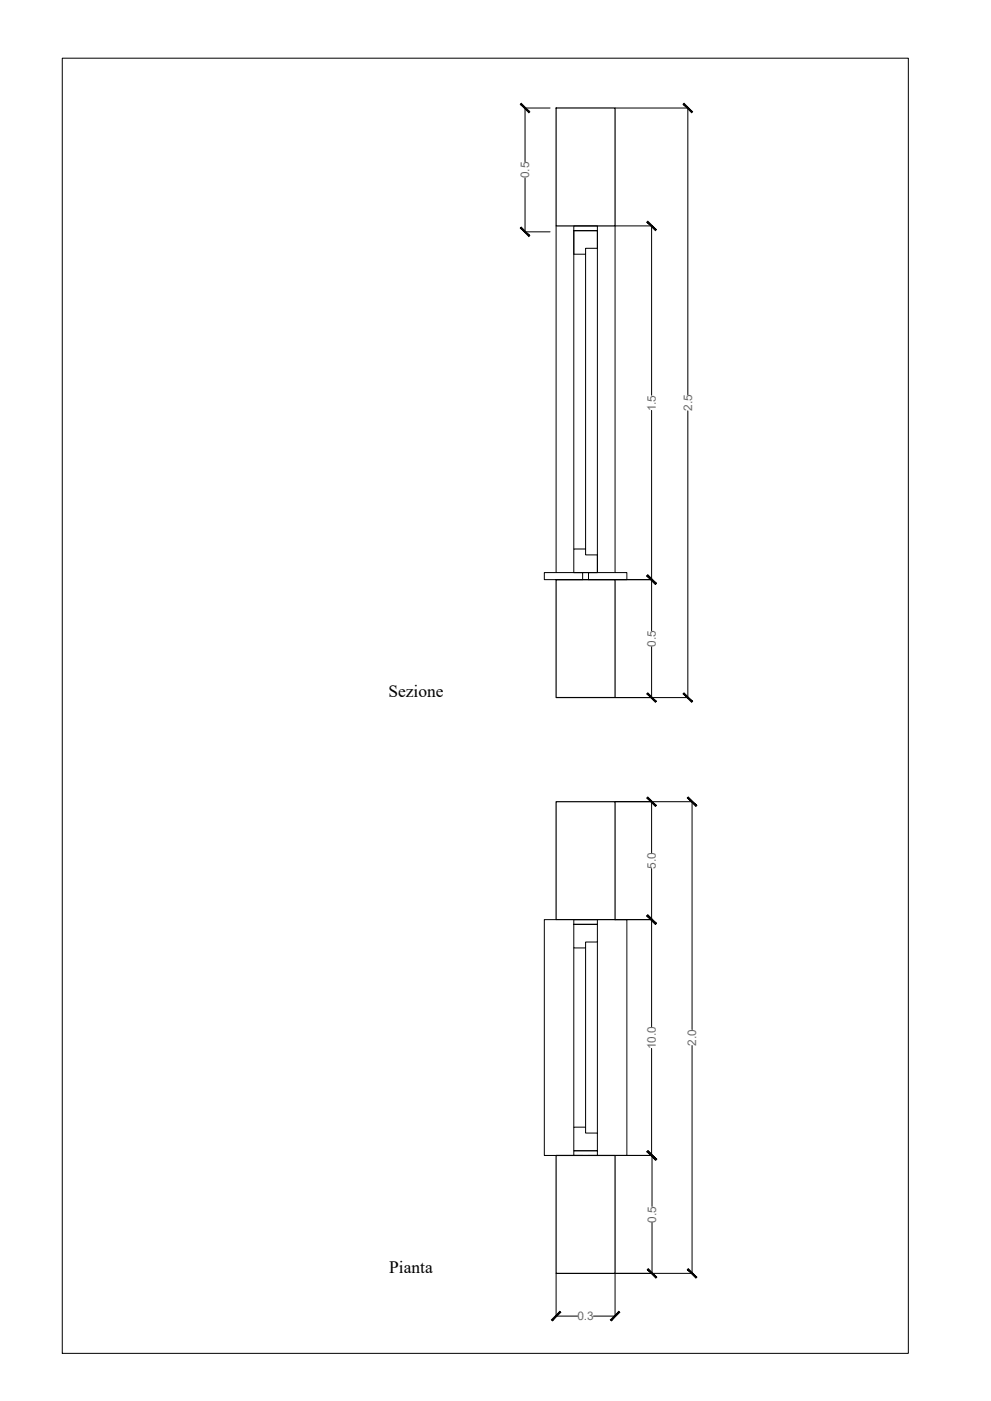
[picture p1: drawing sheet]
<svg xmlns="http://www.w3.org/2000/svg" width="420mm" height="594mm" viewBox="0 0 420 594" stroke-linecap="round" stroke-linejoin="round" font-family="sans-serif">
<!-- layer: muri -->
<path d="M235.8 45.8h25v50h-25zM235.8 245.8h25v50h-25zM235.8 340h25v50h-25zM235.8 490h25v50h-25z" fill="none" stroke="#000" stroke-width=".5"/>
<!-- layer: buco -->
<path d="M235.8 245.8h25M235.8 490h25" fill="none" stroke="#000" stroke-width=".42"/>
<!-- layer: lastre -->
<path d="M230.8 242.8h16.2v3h-16.2zM249.5 242.8h16.3v3h-16.3zM235.8 390h-5v100h16.2M260.8 390h5v100h-16.3" fill="none" stroke="#000" stroke-width=".42"/>
<!-- layer: controtelaio -->
<path d="M243.3 95.8h10v2h-10zM253.3 105.3v-7.5h-10v10M253.3 235.3v7.5h-10M243.3 390h10v2h-10zM243.3 488h10v2h-10z" fill="none" stroke="#000" stroke-width=".42"/>
<!-- layer: telaio -->
<path d="M243.3 97.8h10v7.5h-5v2.5h-5zM243.3 232.8h5v2.5h5v7.5h-10zM243.3 392h10v7.5h-5v2.5h-5zM243.3 478h5v2.5h5v7.5h-10z" fill="none" stroke="#000" stroke-width=".42"/>
<!-- layer: lineeproiettate -->
<path d="M235.8 95.8v147M260.8 95.8v147M243.3 107.8v125M248.3 107.8v125M253.3 105.3v130M253.3 399.5v81M243.3 402v76M248.3 402v76" fill="none" stroke="#000" stroke-width=".42"/>
<!-- layer: 0 -->
<g fill="none" stroke="#000" stroke-width=".42">
<path d="M26.4 24.7h358.7v549.2h-358.7zM222.4 45.8h10.8M222.6 45.8v22.9M260.8 45.8h31M291.6 45.8v121.6M222.6 75.4v22.9M222.4 98.3h10.8M291.6 174.2v121.6M260.8 295.8h31M260.8 340h32.8M293.4 340v96.6M293.4 443.4v96.6"/>
<path d="M260.8 540h32.8M235.8 540v18.3M235.8 558.1h9.1M251.6 558.1h9.2M260.8 540v18.3"/>
</g>
<g fill="#000" stroke="#000" stroke-width=".42">
<path d="M220.6 44.2l3.6 3.6 .4-.4zM220.6 44.2l.4-.4 3.6 3.6z"/>
<path d="M289.6 44.2l3.6 3.6 .4-.4zM290 43.8l3.6 3.6-4-3.2z"/>
<path d="M220.6 96.7l4 3.2-3.6-3.6zM220.6 96.7l4 3.2-.4 .4z"/>
<path d="M274.3 94.2l3.6 3.6 .4-.4zM274.7 93.8l3.6 3.6-4-3.2z"/>
<path d="M274.7 243.8l-.4 .4 4 3.2zM274.3 244.2l4 3.2-.4 .4z"/>
<path d="M274.3 244.2l3.6 3.6 .4-.4zM274.3 244.2l.4-.4 3.6 3.6z"/>
<path d="M274.7 293.8l-.4 .4 4 3.2zM274.3 294.2l4 3.2-.4 .4z"/>
<path d="M290 293.8l-.4 .4 4 3.2zM289.6 294.2l4 3.2-.4 .4z"/>
<path d="M274.3 338.3l3.6 3.7 .4-.4zM274.3 338.3l.4-.3 3.6 3.6z"/>
<path d="M291.4 338.3l3.6 3.7 .4-.4zM291.4 338.3l.4-.3 3.6 3.6z"/>
<path d="M274.7 388l-.4 .4 4 3.2zM274.3 388.4l4 3.2-.4 .4z"/>
<path d="M274.3 388.4l3.6 3.6 .4-.4zM274.3 388.4l.4-.4 3.6 3.6z"/>
<path d="M274.7 488l-.4 .3 4 3.3zM274.3 488.3l4 3.3-.4 .4z"/>
<path d="M274.5 488.3l3.6 3.6 .3-.3zM274.5 488.3l.3-.3 3.6 3.6z"/>
<path d="M274.8 538l-.3 .3 3.9 3.3zM274.5 538.3l3.9 3.3-.3 .3z"/>
<path d="M291.8 538l-.4 .3 4 3.3zM291.4 538.3l4 3.3-.4 .3z"/>
<path d="M237.4 556.1l-3.2 4 3.6-3.6zM233.8 559.7l3.6-3.6-3.2 4z"/>
<path d="M258.8 559.7l.4 .4 3.2-4zM262.4 556.1l.4 .4-3.6 3.6z"/>
</g>
<!-- layer: muri -->
<g fill="none" stroke="#000" stroke-width=".42">
<path d="M260.8 95.8h15.6M276.3 95.8v71.8M276.3 174v93.4M260.8 245.8h15.6M276.3 274.2v21.6M260.8 295.8h15.6M260.8 340h15.6M276.3 340v21.6M276.3 368.3v67.1M260.8 390h15.6M276.3 444.5v45.5M260.8 490h15.8"/>
<path d="M276.4 490v21.6M276.4 518.3v21.7M261 540h15.6"/>
</g>
<g font-size="7.4">
<text x="164.7" y="295.7">Sezione</text>
<text x="165" y="539.9">Pianta</text>
</g>
<g font-size="5" fill="#696969">
<text x="224.4" y="75.6" transform="rotate(-90 224.4 75.6)">0.5</text>
<text x="278" y="174.5" transform="rotate(-90 278 174.5)">1.5</text>
<text x="293.4" y="174.3" transform="rotate(-90 293.4 174.3)">2.5</text>
<text x="278" y="274.3" transform="rotate(-90 278 274.3)">0.5</text>
<text x="278" y="368.4" transform="rotate(-90 278 368.4)">5.0</text>
<text x="295.2" y="443.4" transform="rotate(-90 295.2 443.4)">2.0</text>
<text x="278" y="445" transform="rotate(-90 278 445)">10.0</text>
<text x="278.2" y="518.5" transform="rotate(-90 278.2 518.5)">0.5</text>
<text x="244.8" y="559.8">0.3</text>
</g>
</svg>
